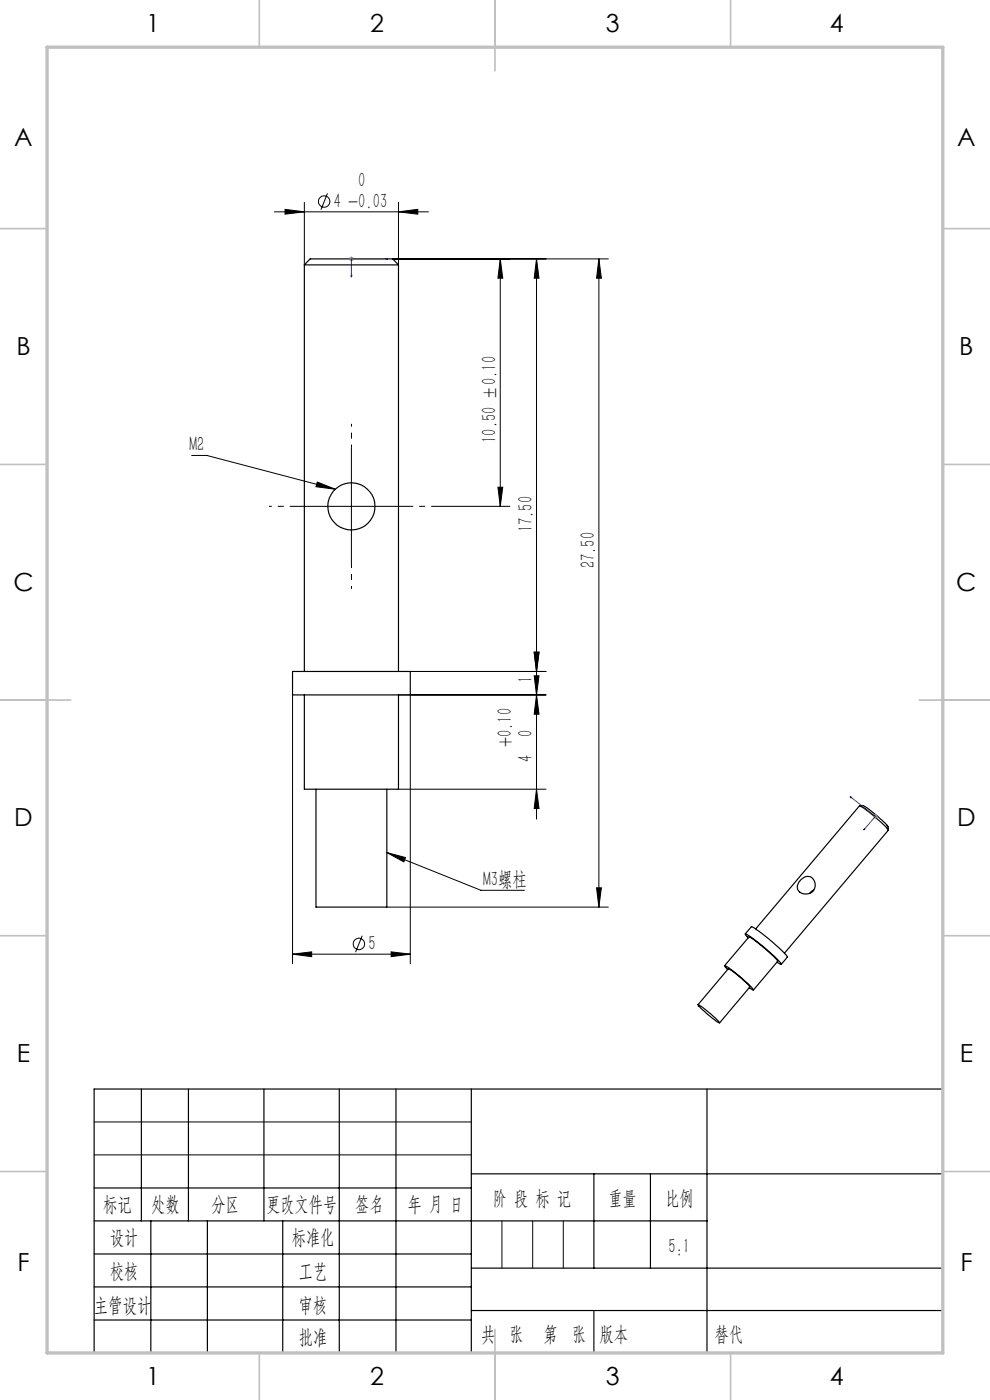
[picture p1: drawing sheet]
<svg xmlns="http://www.w3.org/2000/svg" width="210mm" height="297mm" viewBox="0 0 210 297" stroke-linecap="round" stroke-linejoin="round" font-family="sans-serif">
<g fill="none" stroke="#000" stroke-width=".25">
<path d="M64.6 56.2h19.9M64.6 56.2l1.2-1.3h17.5l1.2 1.3M64.6 56.2v86.2M84.5 56.2v86.2M62.1 142.4h24.9v5h-24.9zM64.6 147.4v20h19.9v-20M67 167.4v25h15.1v-25M182.4 171l.7-.1 .4 .2 2.4 1.9 2.2 2 .3 .4 .1 .7M158.1 198.1l1.4-1.5 1.6 1 2.9 2.4a11.8 11.8 0 0 1 3 3.1l-1.3 1.5M158.7 199l-.6-.8a29.4 29.4 0 0 1 6.6 5.2l1 1.2-.9-.5M160.3 197.1l22-26.1a24.4 24.4 0 0 1 6.1 5.1l-22 26.1M169.9 186.6a1.68 1.68 0 0 1 2.1-.5 1.68 1.68 0 0 1 .9 2 1.96 1.96 0 0 1-1.8 1.5 1.96 1.96 0 0 1-2-1.3l.3-1z"/>
<path d="M172.6 188.8l-.8 .7M148.1 213.1l6.4-7.6 2.4 1.8 2.2 2.1-6.5 7.6M148.1 213.1l2.6 2 1.9 1.9-.6-.3-1.4-1.1a9.4 9.4 0 0 1-2.5-2.5zM153.7 204.9l5.2-6.1a24.7 24.7 0 0 1 5.6 4.5l.5 .6-5.2 6.1M154.3 205.7l-.6-.8 .9 .4 2.5 2a10.1 10.1 0 0 1 2.7 2.7l-.9-.5M30 231v28M40 231v28M56 231v28M72 231v56M84 231v56M100 231v56M150 231v56"/>
<path d="M200 231h-180v56M20 252h80M20 259h130M32 259v28M44 259v28M60 259v28M100 249h100M126 249v20M138 249v20M20 266h80M20 273h80M100 269h100"/>
<path d="M100 278h100M20 280h80"/>
<circle cx="74.6" cy="107.4" r="5"/>
</g>
<g fill="none" stroke="#000" stroke-width=".21">
<path d="M58.2 44.9h32.7M60.5 44.4l4.1 .5-4.1 .5zM64.6 42.9v13.3M69.5 41l-1.4 3.5M83.3 54.9h45.7M84.5 44.9l4.1-.5v1zM84.5 42.9v13.3M106.1 54.9l.5 4.1h-1zM106.1 54.9v52.5M113.8 54.9l.5 4.1h-1zM113.8 54.9v118.9M127 54.9l.6 4.1h-1.1z"/>
<path d="M127 54.9v137.5M40.6 96.6h3.3l27.2 7.2M74.5 94.9v25M62.1 107.4h24.9M67.3 102.3l3.8 1.5-4.1-.5zM92 107.4h16.1M105.6 103.4h1l-.5 4zM113.3 138.4h1l-.5 4zM62.1 147.4v57M84.5 147.4h31.3M87 147.4v57M87 142.4h28.8"/>
<path d="M113.3 143.4h1l-.5 4zM113.8 147.4l.5 4.1h-1zM84.5 167.4h31.3M113.8 167.4l.5 4.1h-1zM76.8 198.5l-1.4 3.5M82.1 180.9l19.9 8h9.2M82.1 180.9l3.9 1-.3 .9zM82.1 192.4h46.9M126.5 188.3h1.1l-.6 4.1zM62.1 202.4l4-.5v1zM62.1 202.4h24.9M83 201.9l4 .5-4 .5z"/>
<path d="M20 238h80M20 245h80"/>
<circle cx="68.8" cy="42.8" r="1.22"/>
<circle cx="76.1" cy="200.3" r="1.2"/>
</g>
<path d="M74.4 58.4h.2l-.1 .4zM81.9 54.9h.4l-.4 .1zM82.3 54.9h-7.8v3.9M180.3 169l.3 .1-.1 .2zM180.3 169l5.4 4.2-2.5 2.9M183.4 175.8l.1 .1-.3 .2z" fill="none" stroke="#00f" stroke-width=".21"/>
<path d="M74 54.9h1M74.2 54.6l.7 .7M74.5 54.4v1M74.9 54.6l-.7 .7M185.2 173.2h1M185.3 172.8l.8 .7M185.7 172.7v1M186.1 172.8l-.8 .7" fill="none" stroke="#808080" stroke-width=".21"/>
<path d="M74.6 94.9v-5M62.1 107.4h-5M74.6 119.9v5M87.1 107.4h5" fill="none" stroke="#000" stroke-width=".21" stroke-dasharray="30.5 1.3 1.3 1.3" stroke-dashoffset="29.9" stroke-linecap="butt"/>
<path d="M106.5 259v10M113 259v10M119.5 259v10" fill="none" stroke="#0a0605" stroke-width=".21"/>
<path d="M126 278v9" fill="none" stroke="#0a0605" stroke-width=".25"/>
<g fill="none" stroke="#c0c0c0" stroke-width=".35">
<path d="M55 0v10M105 0v15M155 0v10M0 48.5h10M200 48.5h10M0 98.5h10M200 98.5h10M0 148.5h15M195 148.5h15M0 198.5h10M200 198.5h10M0 248.5h10"/>
<path d="M200 248.5h10M55 287v10M105 282v15M155 287v10"/>
</g>
<path d="M10 10h190v277h-190z" fill="none" stroke="#c0c0c0" stroke-width=".7"/>
<path d="M67.3 102.3l3.8 1.5-4.1-.5zM82.1 180.9l3.9 1-.3 .9z" fill="#000"/>
<g fill="#00f">
<path d="M74.4 58.4h.2l-.1 .4zM81.9 54.9h.4l-.4 .1z"/>
<path d="M183.4 175.8l-.2 .3 .3-.2zM180.3 169l.2 .3 .1-.2z"/>
</g>
<g fill="#000">
<path d="M60.5 44.4l4.1 .5-4.1 .5zM84.5 44.9l4.1-.5v1zM62.1 202.4l4-.5v1zM83 201.9l4 .5-4 .5z"/>
<path d="M106.1 54.9l.5 4.1h-1zM105.6 103.4h1l-.5 4zM127 54.9l.6 4.1h-1.1zM126.5 188.3h1.1l-.6 4.1zM113.8 54.9l.5 4.1h-1zM113.3 138.4h1l-.5 4z"/>
<path d="M113.8 167.4l.5 4.1h-1zM113.3 143.4h1l-.5 4zM113.8 147.4l.5 4.1h-1zM113.3 138.4h1l-.5 4z"/>
</g>
<g font-size="5.3">
<text x="31" y="6.8">1</text>
<text x="78.5" y="6.8">2</text>
<text x="128.5" y="6.8">3</text>
<text x="176" y="6.8">4</text>
<text x="3" y="31.1">A</text>
<text x="203" y="31.1">A</text>
<text x="3.5" y="75.3">B</text>
<text x="203.5" y="75.3">B</text>
<text x="2.8" y="125.3">C</text>
<text x="202.8" y="125.3">C</text>
<text x="3" y="175.3">D</text>
<text x="203" y="175.3">D</text>
<text x="3.6" y="225.3">E</text>
<text x="203.6" y="225.3">E</text>
<text x="3.7" y="269.6">F</text>
<text x="203.7" y="269.6">F</text>
<text x="31" y="293.8">1</text>
<text x="78.5" y="293.8">2</text>
<text x="128.5" y="293.8">3</text>
<text x="176" y="293.8">4</text>
</g>
<g font-size="4.4">
<text x="76" y="39.7">0</text>
<text x="70.8" y="44">4 -0.03</text>
<text x="40.2" y="95.7">M2</text>
<text x="105.3" y="94" transform="rotate(-90 105.3 94)">10.50 ±0.10</text>
<text x="113" y="112.9" transform="rotate(-90 113 112.9)">17.50</text>
<text x="126.2" y="120.5" transform="rotate(-90 126.2 120.5)">27.50</text>
<text x="113" y="145" transform="rotate(-90 113 145)">1</text>
<text x="108.6" y="158.5" transform="rotate(-90 108.6 158.5)">+0.10</text>
<text x="112.9" y="156.4" transform="rotate(-90 112.9 156.4)">0</text>
<text x="113" y="161.6" transform="rotate(-90 113 161.6)">4</text>
<text x="102.5" y="188">M3螺柱</text>
<text x="78.2" y="201.5">5</text>
<text x="21.9" y="256.9">标记</text>
<text x="32.1" y="256.9">处数</text>
<text x="44.9" y="256.9">分区</text>
<text x="56.5" y="256.9">更改文件号</text>
<text x="75.4" y="256.9">签名</text>
<text x="86.5" y="256.9">年 月 日</text>
<text x="104.5" y="255.6">阶 段 标 记</text>
<text x="129" y="255.6">重量</text>
<text x="141.1" y="255.6">比例</text>
<text x="23.3" y="263.9">设计</text>
<text x="61.9" y="263.9">标准化</text>
<text x="141.8" y="265.7">5:1</text>
<text x="23.3" y="271.1">校核</text>
<text x="63.4" y="271">工艺</text>
<text x="19.9" y="278.3">主管设计</text>
<text x="63.4" y="278.3">审核</text>
<text x="63.4" y="285.2">批准</text>
<text x="102.1" y="284.4">共 张</text>
<text x="115.3" y="284.4">第 张</text>
<text x="127.2" y="284.4">版本</text>
</g>
<text font-size="4.4" fill="#0a0605" x="151.6" y="284.4">替代</text>
</svg>
